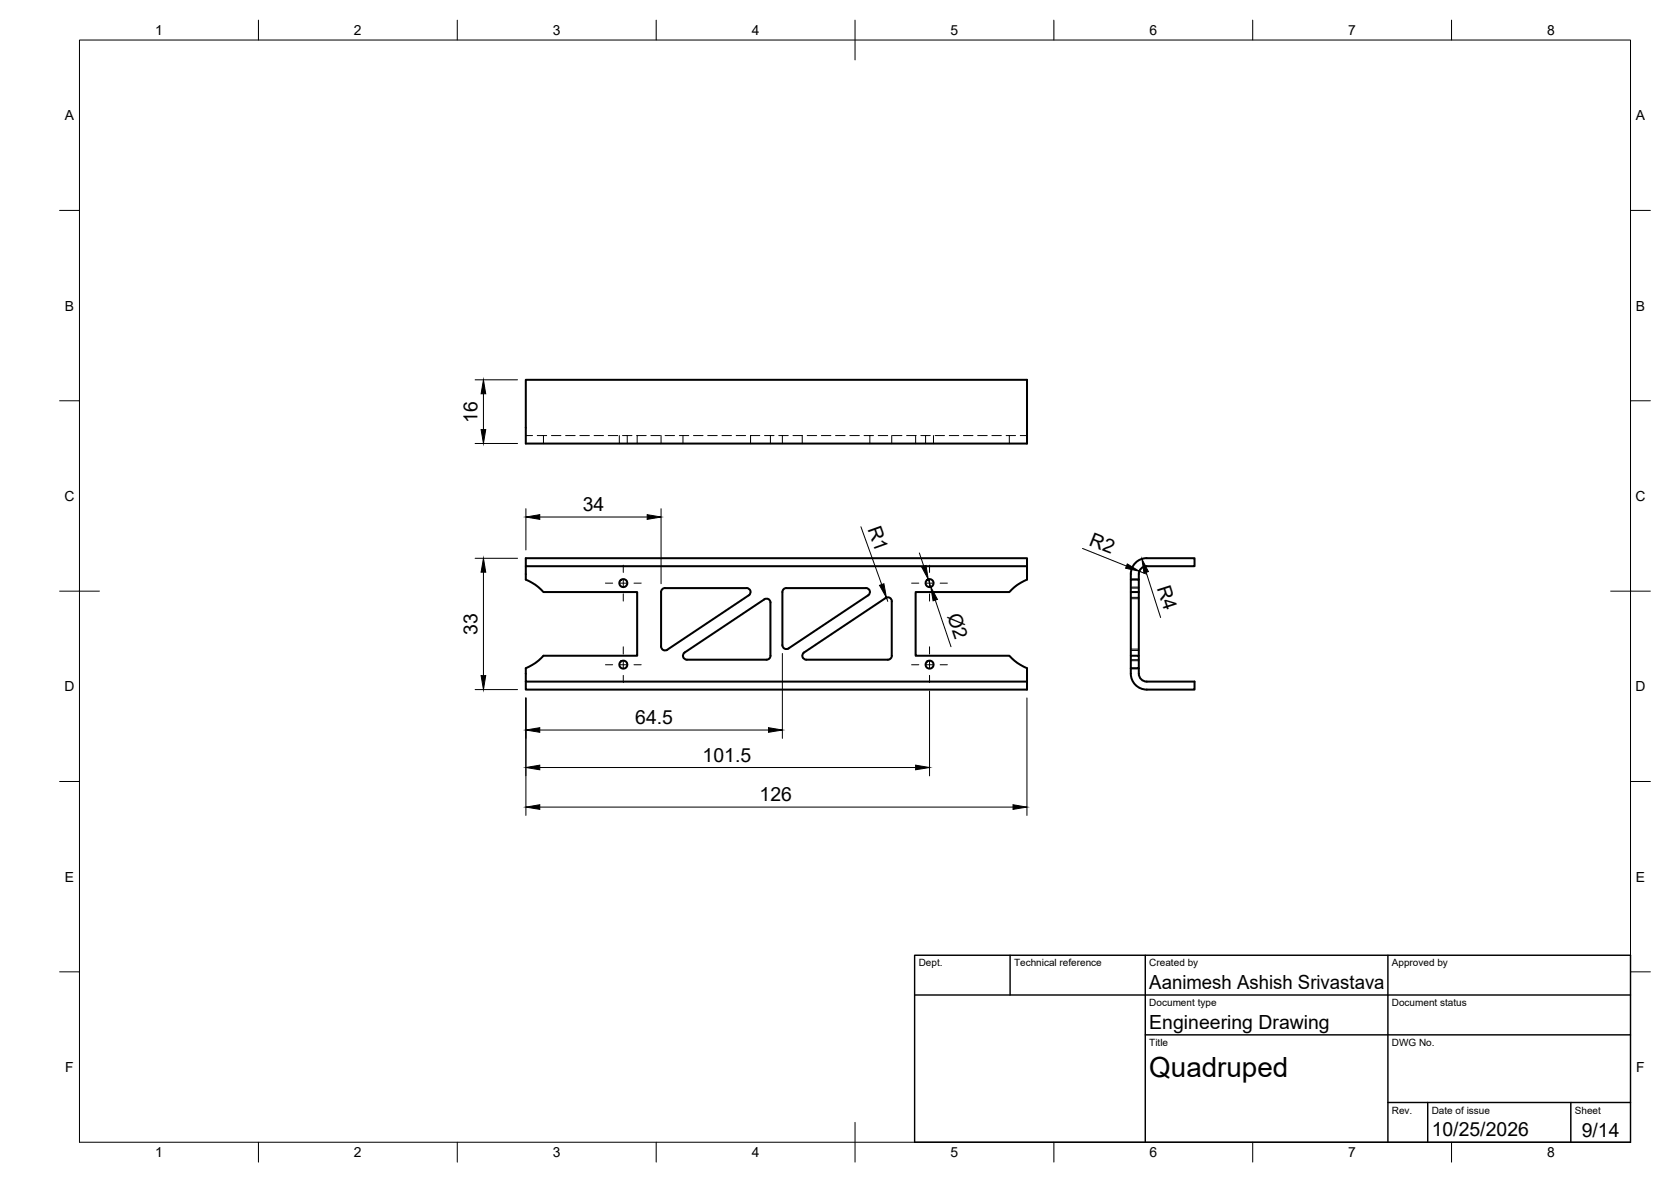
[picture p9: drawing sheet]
<svg xmlns="http://www.w3.org/2000/svg" width="420mm" height="297mm" viewBox="0 0 420 297" stroke-linecap="round" stroke-linejoin="round" font-family="sans-serif">
<!-- layer: Visible -->
<g fill="none" stroke="#000" stroke-width=".51">
<path d="M132.2 95.4h126v16.1h-126zM132.2 142.3v3.4l2.4 1.3 2.1 1.8h23.5v16h-23.5l-2.1 1.8-2.4 1.3v3.4h126v2h-126v-2M166.5 148.1l.7-.3h20.5a1.01 1.01 0 0 1 1 .7 1.01 1.01 0 0 1-.4 1.1l-20.5 13.7a1.01 1.01 0 0 1-1.6-.8v-13.7zM197.7 147.8h20a1.01 1.01 0 0 1 1 .7 1.01 1.01 0 0 1-.4 1.1M197.7 147.8a1.01 1.01 0 0 0-1 1v13.3a1.01 1.01 0 0 0 1.6 .8l20-13.3M258.2 142.3v-2h-126v2h126v3.4l-2.4 1.3-2 1.8h-23.6v16h23.6l2 1.8 2.4 1.3v3.4M284.3 148.8v-3.1h2v3.1M288.3 140.3h12.1v2h-12.1M288.3 140.3a4 4 0 0 0-4 4v1.4M288.3 142.3a2 2 0 0 0-2 2v1.4M193.7 164.8a1.01 1.01 0 0 1-1 1h-20a1.01 1.01 0 0 1-.9-.7 1.01 1.01 0 0 1 .4-1.2l20-13.3a.99 .99 0 0 1 1 0 .99 .99 0 0 1 .5 .8v13.4M224.2 164.8a1.01 1.01 0 0 1-1 1h-20.5a1.01 1.01 0 0 1-.9-.7 1.01 1.01 0 0 1 .4-1.2l20.5-13.6a.99 .99 0 0 1 1-.1 .99 .99 0 0 1 .5 .9v13.7"/>
<path d="M284.3 164.8h2v3.1h-2zM284.3 164.8v-16h2v16M284.3 167.9a4.3 4.3 0 0 0 3.2 5.3l12.9 .1v-2h-12.1a2 2 0 0 1-2-2v-1.4"/>
<circle cx="156.7" cy="146.5" r="1.01"/>
<circle cx="233.7" cy="146.5" r="1.01"/>
<circle cx="156.7" cy="167" r="1.01"/>
<circle cx="233.7" cy="167" r="1.01"/>
</g>
<!-- layer: Hidden -->
<g fill="none" stroke="#000" stroke-width=".25">
<path d="M132.2 109.5h1.7M135.1 109.5h2.4M136.7 109.5v2M138.7 109.5h2.3M142.2 109.5h2.4M145.8 109.5h2.4M149.4 109.5h2.3M153 109.5h2.3M155.7 109.5v2M156.5 109.5h2.4M157.7 109.5v2M160.1 109.5h2.4"/>
<path d="M160.2 109.5v2M163.7 109.5h2.4M166.2 109.5v2M167.2 109.5h2.4M170.8 109.5h2.4M171.7 109.5v2M174.4 109.5h2.4M177.9 109.5h2.4M181.5 109.5h2.4M185.1 109.5h2.4M191.1 109.5h-2.4v2M192.2 109.5h2.4"/>
<path d="M193.7 109.5v2M195.8 109.5h2.4M196.7 109.5v2M199.4 109.5h2.4M201.7 109.5v2M203 109.5h2.3M206.5 109.5h2.4M210.1 109.5h2.4M213.7 109.5h2.4M217.3 109.5h2.3M218.7 109.5v2M220.8 109.5h2.4"/>
<path d="M224.2 109.5v2M224.4 109.5h2.4M228 109.5h2.4M230.2 109.5v2M231.5 109.5h2.4M232.7 109.5v2M234.7 109.5v2M235.1 109.5h2.4M238.7 109.5h2.4M242.3 109.5h2.3M245.8 109.5h2.4M249.4 109.5h2.4"/>
<path d="M253 109.5h2.4M253.8 109.5v2M256.5 109.5h1.7M284.3 147.8h2M284.3 150.5h2M284.3 150.1h2M284.3 145.5h2M284.3 147.5h2M284.3 165.8h2M284.3 163.1h2M284.3 163.5h2M284.3 166h2"/>
<path d="M284.3 168h2"/>
</g>
<!-- layer: BORDER -->
<g fill="none" stroke="#000" stroke-width=".25">
<path d="M20 10.1h390v276.9h-390zM65 5.1v5M115 5.1v5M165 5.1v5M215 5.1v10M265 5.1v5M315 5.1v5M365 5.1v5M15 52.9h5M410 52.9h5M15 100.7h5M410 100.7h5"/>
<path d="M15 148.6h10M405 148.6h10M15 196.4h5M410 196.4h5M15 244.2h5M410 244.2h5M65 287v5M115 287v5M165 287v5M215 282.1v9.9M265 287v5M315 287v5"/>
<path d="M365 287v5"/>
</g>
<!-- layer: TITLEBLOCK -->
<path d="M230 240.1h180v46.9h-180zM230 250h180M254 240.1v9.9M288 240.1v46.9M349 240.1v46.9M288 260.1h122M349 277.1h61M359 277.1v9.9M395 277.1v9.9" fill="none" stroke="#000" stroke-width=".36"/>
<!-- layer: Smart Centers -->
<g fill="none" stroke="#000" stroke-width=".25">
<path d="M152.2 146.5h1.9M155.8 146.5h1.8M156.7 142v1.9M156.7 145.7v1.7M156.7 149.2v1.9M159.4 146.5h1.8M229.2 146.5h1.8M232.8 146.5h1.8M233.7 142v1.9M233.7 145.7v1.7M233.7 149.2v1.9M236.4 146.5h1.8"/>
<path d="M152.2 167.1h1.9M155.8 167.1h1.8M156.7 162.5v1.9M156.7 166.1v1.8M156.7 169.7v1.8M159.4 167.1h1.8M229.2 167.1h1.8M232.8 167.1h1.8M233.7 162.5v1.9M233.7 166.1v1.8M233.7 169.7v1.8M236.4 167.1h1.8"/>
</g>
<!-- layer: FD_Dimensions -->
<g fill="none" stroke="#000" stroke-width=".25">
<path d="M119.5 95.4h10.6M121.6 99v9M119.5 111.4h10.6M132.2 127.8v10.4M135.7 129.9h27M166.2 127.8v18.9M216.5 132.4l5.2 14.5M231.2 139l1.1 3.3M272.2 137.8l11 4.4M119.5 140.3h10.6M121.6 143.8v26M222.9 150.2l.3 .9"/>
<path d="M233.4 145.6l.6 1.9M235.2 150.8l3.9 11.7M286.5 143.6l1.8 .7M288.2 143.8l3.6 11.4M119.5 173.3h10.6M132.2 175.4v29.5M196.7 164.2v21.4M233.7 173.6v21.4M258.2 175.4v29.5M135.7 192.9h94.5M135.7 183.5h57.5M135.7 202.8h119"/>
</g>
<g fill="#000" stroke="#000" stroke-width=".25">
<path d="M121.6 95.4l.5 3.6h-1.1zM121 108h1.1l-.5 3.4zM132.2 129.9l3.5-.6v1.2zM162.7 129.3l3.5 .6-3.5 .6zM121.6 140.3l.5 3.5h-1.1zM221.1 147.1l1.1-.4 .7 3.5zM231.7 142.5l1.1-.4 .6 3.5zM234 147.5l1.7 3.1-1.1 .4zM283.4 141.7l3.1 1.9-3.5-.8zM287.1 140.5l1.7 3.1-1.2 .4zM121 169.8h1.1l-.5 3.5zM132.2 192.9l3.5-.6v1.1z"/>
<path d="M132.2 183.5l3.5-.6v1.1zM193.2 182.9l3.5 .6-3.5 .5zM230.2 192.3l3.5 .6-3.5 .5zM132.2 202.8l3.5-.6v1.2zM254.7 202.2l3.5 .6-3.5 .6z"/>
</g>
<text font-size="7" x="289" y="270.6">Quadruped</text>
<g font-size="4.9">
<text x="120.1" y="106.3" transform="rotate(-90 120.1 106.3)">16</text>
<text x="146.5" y="128.5">34</text>
<text x="218.1" y="132.9" transform="rotate(70 218.1 132.9)">R1</text>
<text x="273.6" y="136.9" transform="rotate(22 273.6 136.9)">R2</text>
<text x="290.9" y="147.7" transform="rotate(72 290.9 147.7)">R4</text>
<text x="238.1" y="154.8" transform="rotate(71 238.1 154.8)">Ø2</text>
<text x="120.1" y="159.5" transform="rotate(-90 120.1 159.5)">33</text>
<text x="159.7" y="182">64.5</text>
<text x="176.7" y="191.4">101.5</text>
<text x="191" y="201.4">126</text>
<text x="289" y="248.5">Aanimesh Ashish Srivastava</text>
<text x="289" y="258.6">Engineering Drawing</text>
<text x="360" y="285.5">10/25/2026</text>
<text x="397.7" y="285.7">9/14</text>
</g>
<g font-size="3.5">
<text x="39" y="8.8">1</text>
<text x="89" y="8.8">2</text>
<text x="139" y="8.8">3</text>
<text x="189" y="8.8">4</text>
<text x="239" y="8.8">5</text>
<text x="289" y="8.8">6</text>
<text x="339" y="8.8">7</text>
<text x="389" y="8.8">8</text>
<text x="16.3" y="30.2">A</text>
<text x="411.3" y="30.2">A</text>
<text x="16.3" y="78">B</text>
<text x="411.3" y="78">B</text>
<text x="16.2" y="125.9">C</text>
<text x="411.2" y="125.9">C</text>
<text x="16.2" y="173.7">D</text>
<text x="411.2" y="173.7">D</text>
<text x="16.3" y="221.6">E</text>
<text x="411.3" y="221.6">E</text>
<text x="16.4" y="269.4">F</text>
<text x="411.4" y="269.4">F</text>
<text x="39" y="290.8">1</text>
<text x="89" y="290.8">2</text>
<text x="139" y="290.8">3</text>
<text x="189" y="290.8">4</text>
<text x="239" y="290.8">5</text>
<text x="289" y="290.8">6</text>
<text x="339" y="290.8">7</text>
<text x="389" y="290.8">8</text>
</g>
<g font-size="2.5">
<text x="231" y="242.9">Dept.</text>
<text x="255" y="242.9">Technical reference</text>
<text x="289" y="242.9">Created by</text>
<text x="350" y="242.9">Approved by</text>
<text x="289" y="252.8">Document type</text>
<text x="350" y="252.8">Document status</text>
<text x="289" y="262.9">Title</text>
<text x="350" y="262.9">DWG No.</text>
<text x="350" y="279.9">Rev.</text>
<text x="360" y="279.9">Date of issue</text>
<text x="396" y="279.9">Sheet</text>
</g>
</svg>
